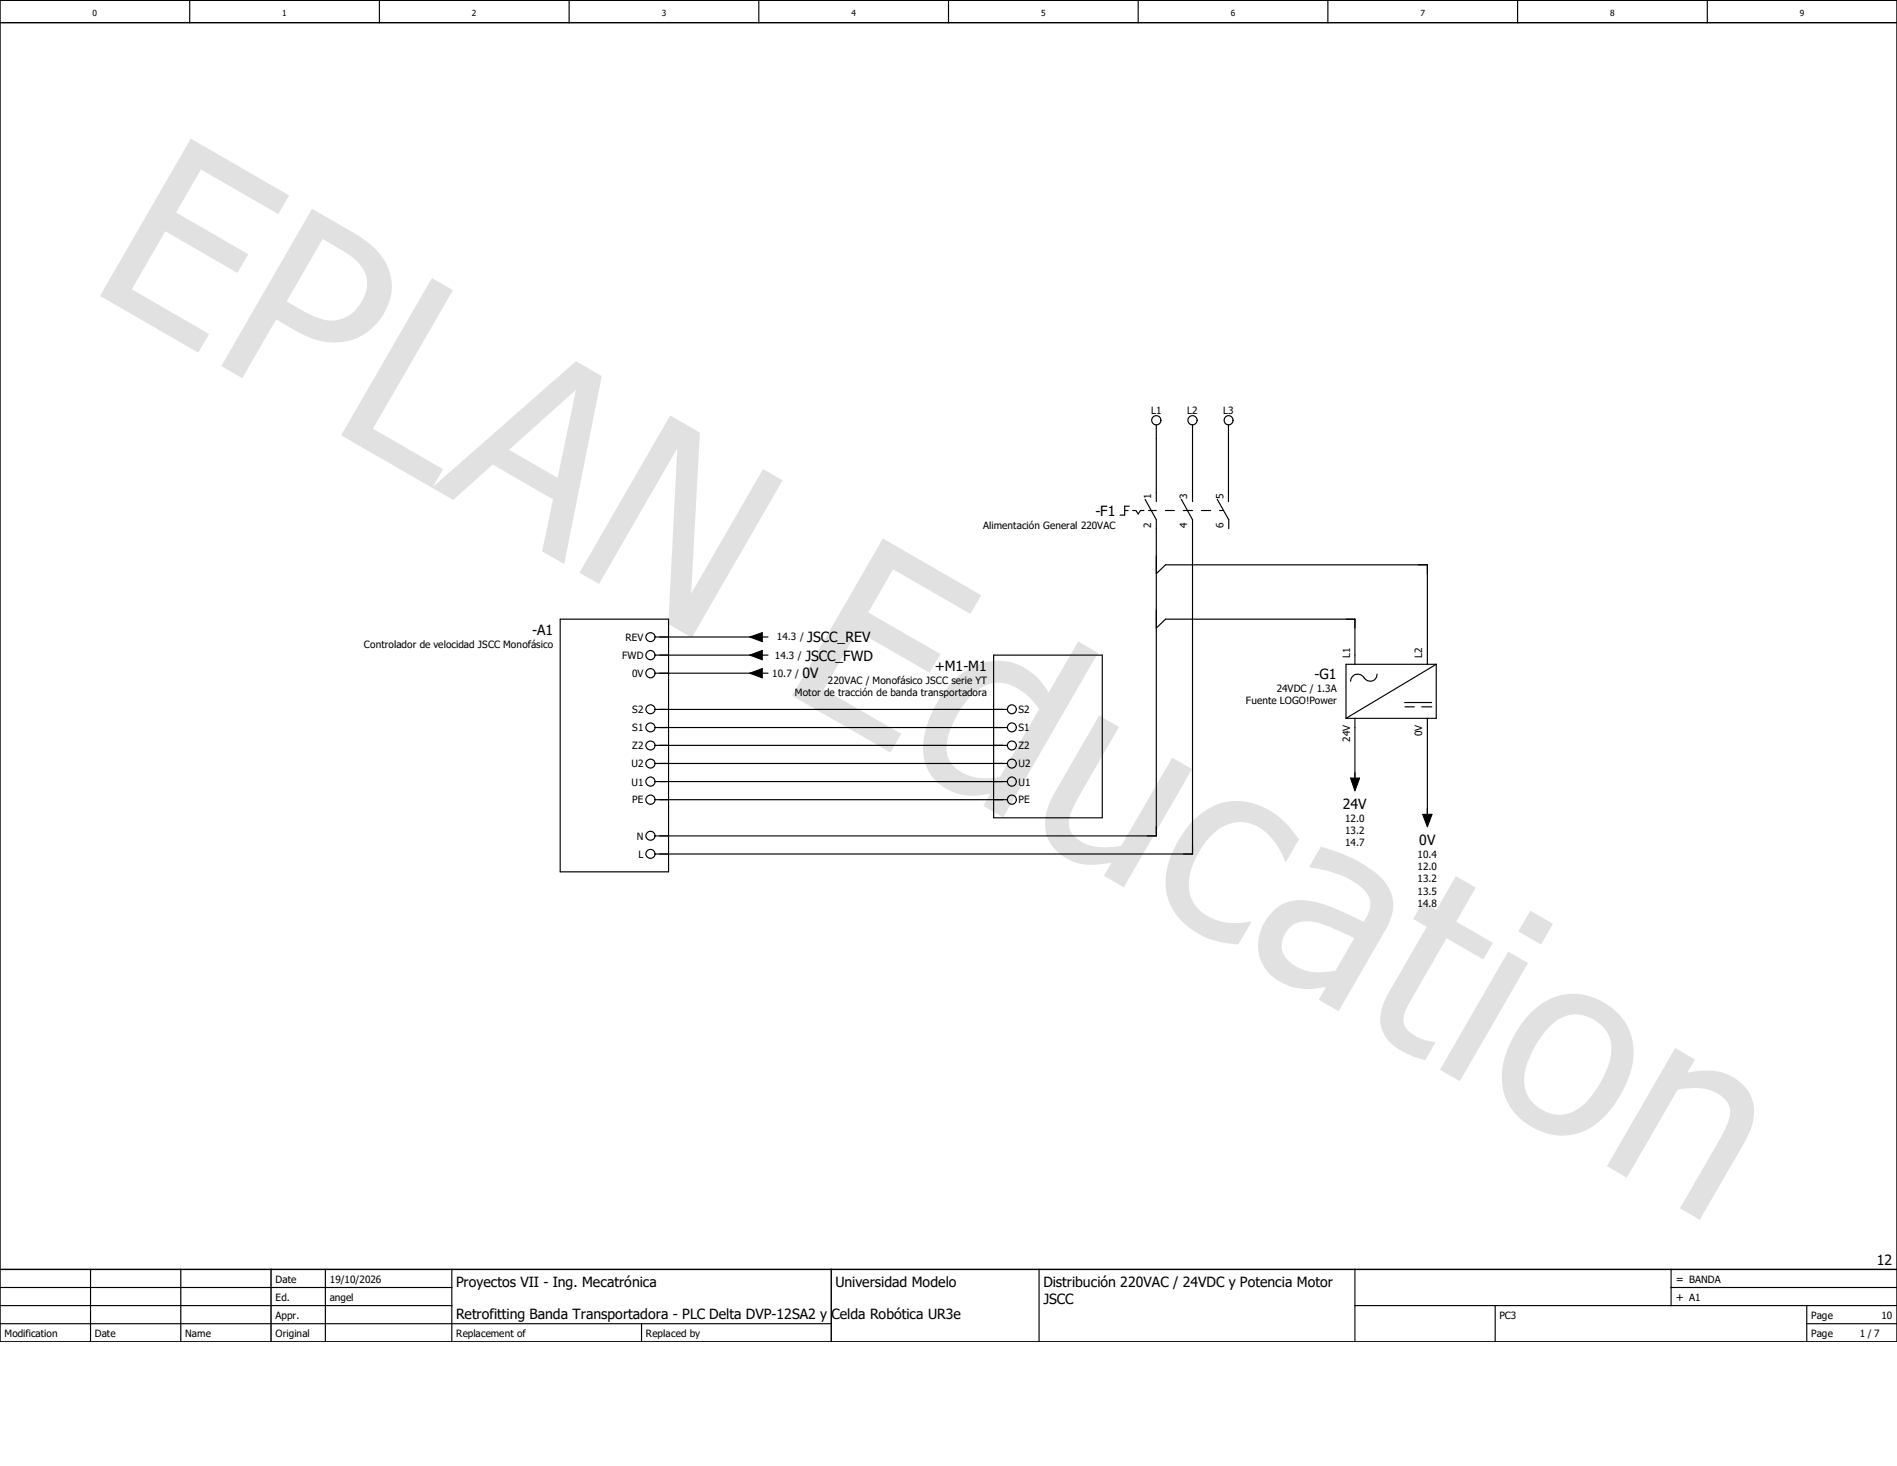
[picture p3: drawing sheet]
<svg xmlns="http://www.w3.org/2000/svg" width="279mm" height="216mm" viewBox="0 0 279 216" stroke-linecap="round" stroke-linejoin="round" font-family="sans-serif">
<path d="M197.7 -.1l-197.7 197.7M0 169.2l40.1 28.4M0 197.5v.1" fill="none" stroke="#fff" stroke-width=".15"/>
<g fill="none" stroke="#000" stroke-width=".17">
<path d="M27.9 0v3.3M55.9 0v3.3M83.8 0v3.3M111.8 0v3.3M139.7 0v3.3M167.6 0v3.3M195.6 0v3.3M223.5 0v3.3M251.5 0v3.3M0 194.9h122.4M0 192.3h66.5M0 189.6h66.5"/>
<path d="M13.3 186.9v10.7M26.6 186.9v10.7M47.9 186.9v10.7M66.5 186.9v10.7M94.5 194.9v2.7M153 186.9v10.7M199.6 192.3h79.8M199.6 186.9v10.7M220.2 192.3v5.3M246.1 189.6h33.3M246.1 186.9v5.4M266.1 194.9h13.3"/>
<path d="M266.1 192.3v5.3"/>
</g>
<path d="M0 3.3h279.4M0 0h279.4v197.6h-279.4zM0 186.9h279.4M39.9 186.9v10.7M122.4 186.9v10.7" fill="none" stroke="#000" stroke-width=".21"/>
<path d="M28.1 20.4l14.5 8.4-1.6 2.7-11.4-6.5-3.7 6.3 10.7 6.1-1.6 2.8-10.7-6.1-4.9 8.5 11.4 6.6-1.6 2.7-14.5-8.3zM46 30.7l5.8 3.4a11.4 11.4 0 0 1 5.4 5.5 7.7 7.7 0 0 1-1.6 8 8.5 8.5 0 0 1-10.3 2l-1.3-.7-3.3-1.8-5 8.6-3.1-1.8zM47.5 35.2l-5.3 9.2 2.1 1.2a8.2 8.2 0 0 0 5.2 1.6 5.7 5.7 0 0 0 4.5-6.4 6.7 6.7 0 0 0-3.5-3.9zM63.6 41l3.1 1.7-11.8 20.4 10.4 6-1.6 2.8-13.5-7.8zM63.6 71.8l21.2-18.6 3.8 2.2-5.5 27.7-3.3-1.9 1.7-7.7-8.9-5.1-5.8 5.2zM75 66.2l7.1 4.2 2.7-13zM98.7 61.2l4.4 2.5-1.3 23.7 10.6-18.3 2.9 1.6-13.4 23.2-3.5-2 1.4-25.9-11.6 20-2.9-1.7zM130 79.3l14.5 8.4-1.6 2.7-11.4-6.6-3.6 6.4 10.6 6.1-1.6 2.8-10.6-6.2-5 8.6 11.4 6.6-1.6 2.7-14.4-8.3zM140.5 100.2a8.7 8.7 0 0 1 9.3-2.4 9.2 9.2 0 0 1 4.7 4.2l4.3-7.5 2.9 1.7-14 24.2-2.9-1.7 1.1-1.8a8.2 8.2 0 0 1-8.2-2.1 7.4 7.4 0 0 1-1.4-7.3 17.5 17.5 0 0 1 4.2-7.3zM143.1 102.4a13 13 0 0 0-3.7 7.9 4.5 4.5 0 0 0 3.9 4.1 9.8 9.8 0 0 0 4 0l5.8-10a8.8 8.8 0 0 0-5.3-3.8 5.5 5.5 0 0 0-4.7 1.8zM161.9 105.4l2.9 1.7-5.7 9.9a8.7 8.7 0 0 0-1.7 4.6 3.8 3.8 0 0 0 2.8 2.8 10.2 10.2 0 0 0 5 .2l7.4-13 3 1.7-10.1 17.4-2.9-1.7 1.1-2a9.6 9.6 0 0 1-6.1-.3 5.9 5.9 0 0 1-3.3-7.8l1.1-2.2zM175.6 121a8.8 8.8 0 0 1 11.8-1.4 13.8 13.8 0 0 1 3.9 4l-1.9 3.3-.1-.1a9.3 9.3 0 0 0-4.5-5.3 5.7 5.7 0 0 0-6.8 2 11.2 11.2 0 0 0-2.9 6.9 5.7 5.7 0 0 0 4.8 5.3 9.6 9.6 0 0 0 4.2 0l.2 .1-1.9 3.3a11.5 11.5 0 0 1-9.9-5.6 9.5 9.5 0 0 1 .4-8.4l1.5-2.6zM190 136.5a3.4 3.4 0 0 0-.4 4.8 7 7 0 0 0 6.6 1.7l.5-.1 2.8-4.8-2.3-1a10.8 10.8 0 0 0-5.4-1.4 2.87 2.87 0 0 0-1.8 .8zM194.5 124.7a20.1 20.1 0 0 1 9 4.7 5.7 5.7 0 0 1 .8 7.1l-7.2 12.4-2.9-1.7 1.1-1.8a9.3 9.3 0 0 1-7.4-1.2 6.2 6.2 0 0 1-1.3-8.9 6 6 0 0 1 6.8-2.5 33.6 33.6 0 0 1 7.4 3 4 4 0 0 0 .9-3.6 6.6 6.6 0 0 0-3.2-2.9 16.6 16.6 0 0 0-5.5-1.5l-.2-.1zM209.6 132.9l2 1.1 2.8-5 3 1.7-2.9 5 5.4 3.2-1.4 2.4-5.4-3.1-4.8 8.3a9.7 9.7 0 0 0-1.6 3.6 2.79 2.79 0 0 0 1.9 2.5 10.2 10.2 0 0 0 2.8 .9l-1.5 2.6-1.1-.3a9 9 0 0 1-4.9-3.4 5.2 5.2 0 0 1 0-4.8l.7-1.5 5.5-9.6-2-1.2zM222.1 140.1l3 1.7-10.1 17.4-2.9-1.7zM225.4 134.1l3.3 1.9-1.7 3.1-3.4-1.9zM225.6 149.1a8.6 8.6 0 0 1 12-.5 8.5 8.5 0 0 1 2.4 9.9 14.8 14.8 0 0 1-5.9 7.7 8.4 8.4 0 0 1-9.3-.7 8.3 8.3 0 0 1-3.2-9.5 16.6 16.6 0 0 1 4-6.9zM228.1 151.3a14.1 14.1 0 0 0-3.6 7.1 5.2 5.2 0 0 0 3.2 5.3 5.2 5.2 0 0 0 6-1.4 14.5 14.5 0 0 0 3.6-7.2 5.2 5.2 0 0 0-6.4-5.6 5.9 5.9 0 0 0-2.8 1.8zM246.7 154.3l3 1.7-1.2 2a8.9 8.9 0 0 1 7.4 1.1 5.8 5.8 0 0 1 2 6.9l-1 2.4-6.5 11.2-3-1.6 5.7-9.9a10.8 10.8 0 0 0 1.7-4.3 3.1 3.1 0 0 0-2-2.8 8.8 8.8 0 0 0-5.7-.5l-7.5 12.9-2.9-1.7z" fill="#e1e1e1"/>
<g fill="none" stroke="#000" stroke-width=".17">
<path d="M165.7 75.2h.5M166.3 74.5h-.6v1.4h-.7M166.8 75.2h.5l.3 .5 .4-.5h.5M168.7 73.5l1.6 3v46.6h-73.8M169.2 75.2h1.1M170.3 62.6v11.3M171.7 75.2h1.3M174 73.5l1.6 3v49.3h-79.1M174.3 75.2h1.3M175.6 62.6v11.3M177 75.2h1.3M179.3 73.5l1.7 3v1.4"/>
<path d="M179.6 75.2h.6M180.9 62.6v11.3M82.5 91.2h16v37.2h-16zM96.5 93.8h15.3M96.5 96.5h15.3M96.5 99.1h15.3M110.4 93.8l1.9-.6v1.3zM110.4 96.5l1.9-.7v1.4zM110.4 99.1l1.9-.6v1.3zM112.3 93.8h.8M112.3 96.5h.8M112.3 99.1h.8"/>
<path d="M146.3 96.5h16v23.9h-16zM170.3 84.5l1.4-1.3h38.5v14.6M170.3 92.5l1.4-1.3h27.9v6.6M202.8 99.3a1.02 1.02 0 0 1-.7 1 1.02 1.02 0 0 1-1.2-.5 1.06 1.06 0 0 0-1.2-.5 1.06 1.06 0 0 0-.8 1M211.5 97.8l-13.3 8M211.5 97.8v8h-13.3M211.5 97.8h-13.3v8M96.5 104.5h51.9M96.5 107.1h51.9M96.5 109.8h51.9M96.5 112.4h51.9M96.5 115.1h51.9"/>
<path d="M96.5 117.8h51.9M198.9 114.6h1.3l-.6 1.9zM199.6 105.8v9.3M206.9 104.1h1.5M206.9 103.5h4M209.4 104.1h1.5M209.5 119.9h1.4l-.7 1.9zM210.2 105.8v14.6"/>
<circle cx="170.3" cy="61.9" r=".68"/>
<circle cx="175.6" cy="61.9" r=".68"/>
<circle cx="180.9" cy="61.9" r=".67"/>
<circle cx="95.8" cy="99.1" r=".67"/>
<circle cx="95.8" cy="96.5" r=".67"/>
<circle cx="95.8" cy="93.8" r=".66"/>
<circle cx="95.8" cy="117.8" r=".67"/>
<circle cx="95.8" cy="115.1" r=".67"/>
<circle cx="95.8" cy="104.5" r=".66"/>
<circle cx="95.8" cy="107.1" r=".66"/>
<circle cx="95.8" cy="109.8" r=".66"/>
<circle cx="95.8" cy="112.5" r=".66"/>
<circle cx="149" cy="117.8" r=".67"/>
<circle cx="149" cy="115.1" r=".67"/>
<circle cx="149" cy="104.5" r=".66"/>
<circle cx="149" cy="107.1" r=".66"/>
<circle cx="149" cy="109.8" r=".66"/>
<circle cx="149" cy="112.5" r=".66"/>
<circle cx="95.8" cy="125.8" r=".66"/>
<circle cx="95.8" cy="123.1" r=".66"/>
</g>
<path d="M110.4 93.8l1.9-.6v1.3zM110.4 96.5l1.9-.7v1.4zM110.4 99.1l1.9-.6v1.3zM198.9 114.6h1.3l-.6 1.9zM209.5 119.9h1.4l-.7 1.9z" fill="#000"/>
<g font-size="2.1">
<text x="161.3" y="76">-F1</text>
<text x="78.4" y="93.6">-A1</text>
<text x="118.9" y="94.5">JSCC_REV</text>
<text x="118.2" y="99.9">0V</text>
<text x="118.6" y="97.3">JSCC_FWD</text>
<text x="137.7" y="98.8">+M1-M1</text>
<text x="193.6" y="99.9">-G1</text>
<text x="197.8" y="119.2">24V</text>
<text x="209" y="124.5">0V</text>
<text x="67.2" y="189.6">Proyectos VII - Ing. Mecatrónica</text>
<text x="123.1" y="189.6">Universidad Modelo</text>
<text x="153.7" y="189.6">Distribución 220VAC / 24VDC y Potencia Motor</text>
<text x="276.4" y="186.3">12</text>
<text x="67.2" y="194.3">Retrofitting Banda Transportadora - PLC Delta DVP-12SA2 y Celda Robótica UR3e</text>
<text x="153.7" y="192.1">JSCC</text>
</g>
<g font-size="1.6">
<text x="246.8" y="191.6">+ A1</text>
<text x="246.8" y="188.9">= BANDA</text>
</g>
<g font-size="1.5">
<text x="169.5" y="60.9">L1</text>
<text x="174.9" y="60.9">L2</text>
<text x="180.2" y="60.9">L3</text>
<text x="144.8" y="77.9">Alimentación General 220VAC</text>
<text x="169.5" y="77.7" transform="rotate(-90 169.5 77.7)">2</text>
<text x="169.5" y="73.4" transform="rotate(-90 169.5 73.4)">1</text>
<text x="174.9" y="77.7" transform="rotate(-90 174.9 77.7)">4</text>
<text x="174.9" y="73.4" transform="rotate(-90 174.9 73.4)">3</text>
<text x="180.2" y="77.7" transform="rotate(-90 180.2 77.7)">6</text>
<text x="180.2" y="73.4" transform="rotate(-90 180.2 73.4)">5</text>
<text x="53.6" y="95.5">Controlador de velocidad JSCC Monofásico</text>
<text x="92.1" y="94.4">REV</text>
<text x="114.4" y="94.3">14.3 /</text>
<text x="91.7" y="97.1">FWD</text>
<text x="93.1" y="99.7">0V</text>
<text x="113.7" y="99.7">10.7 /</text>
<text x="114.1" y="97.1">14.3 /</text>
<text x="121.9" y="100.8">220VAC / Monofásico JSCC serie YT</text>
<text x="188" y="101.9">24VDC / 1.3A</text>
<text x="198.8" y="96.9" transform="rotate(-90 198.8 96.9)">L1</text>
<text x="209.5" y="96.9" transform="rotate(-90 209.5 96.9)">L2</text>
<text x="93.1" y="105">S2</text>
<text x="93.1" y="107.7">S1</text>
<text x="117" y="102.6">Motor de tracción de banda transportadora</text>
<text x="150" y="105">S2</text>
<text x="150" y="107.7">S1</text>
<text x="183.5" y="103.7">Fuente LOGO!Power</text>
<text x="93" y="113">U2</text>
<text x="93.1" y="110.4">Z2</text>
<text x="150" y="110.4">Z2</text>
<text x="150" y="113">U2</text>
<text x="198.8" y="109.2" transform="rotate(-90 198.8 109.2)">24V</text>
<text x="209.5" y="108.4" transform="rotate(-90 209.5 108.4)">0V</text>
<text x="93" y="115.7">U1</text>
<text x="93.1" y="118.3">PE</text>
<text x="150" y="115.7">U1</text>
<text x="150" y="118.3">PE</text>
<text x="93.8" y="123.7">N</text>
<text x="198.1" y="121.1">12.0</text>
<text x="198.1" y="122.8">13.2</text>
<text x="198.1" y="124.6">14.7</text>
<text x="94.1" y="126.3">L</text>
<text x="208.8" y="126.4">10.4</text>
<text x="208.8" y="128.2">12.0</text>
<text x="208.8" y="130">13.2</text>
<text x="208.8" y="131.8">13.5</text>
<text x="208.8" y="133.6">14.8</text>
<text x="40.6" y="191.6">Ed.</text>
<text x="40.6" y="188.9">Date</text>
<text x="48.6" y="191.6">angel</text>
<text x="48.6" y="188.9">19/10/2026</text>
<text x=".7" y="196.9">Modification</text>
<text x="14" y="196.9">Date</text>
<text x="27.3" y="196.9">Name</text>
<text x="40.6" y="196.9">Original</text>
<text x="40.6" y="194.3">Appr.</text>
<text x="67.2" y="196.9">Replacement of</text>
<text x="95.1" y="196.9">Replaced by</text>
<text x="220.8" y="194.3">PC3</text>
<text x="266.7" y="194.3">Page</text>
<text x="266.7" y="196.9">Page</text>
<text x="273.9" y="196.9">1 / 7</text>
<text x="277.1" y="194.3">10</text>
</g>
<g font-size="1.2">
<text x="13.6" y="2.4">0</text>
<text x="41.6" y="2.4">1</text>
<text x="69.5" y="2.4">2</text>
<text x="97.5" y="2.4">3</text>
<text x="125.4" y="2.4">4</text>
<text x="153.3" y="2.4">5</text>
<text x="181.3" y="2.4">6</text>
<text x="209.2" y="2.4">7</text>
<text x="237.2" y="2.4">8</text>
<text x="265.1" y="2.4">9</text>
</g>
</svg>
